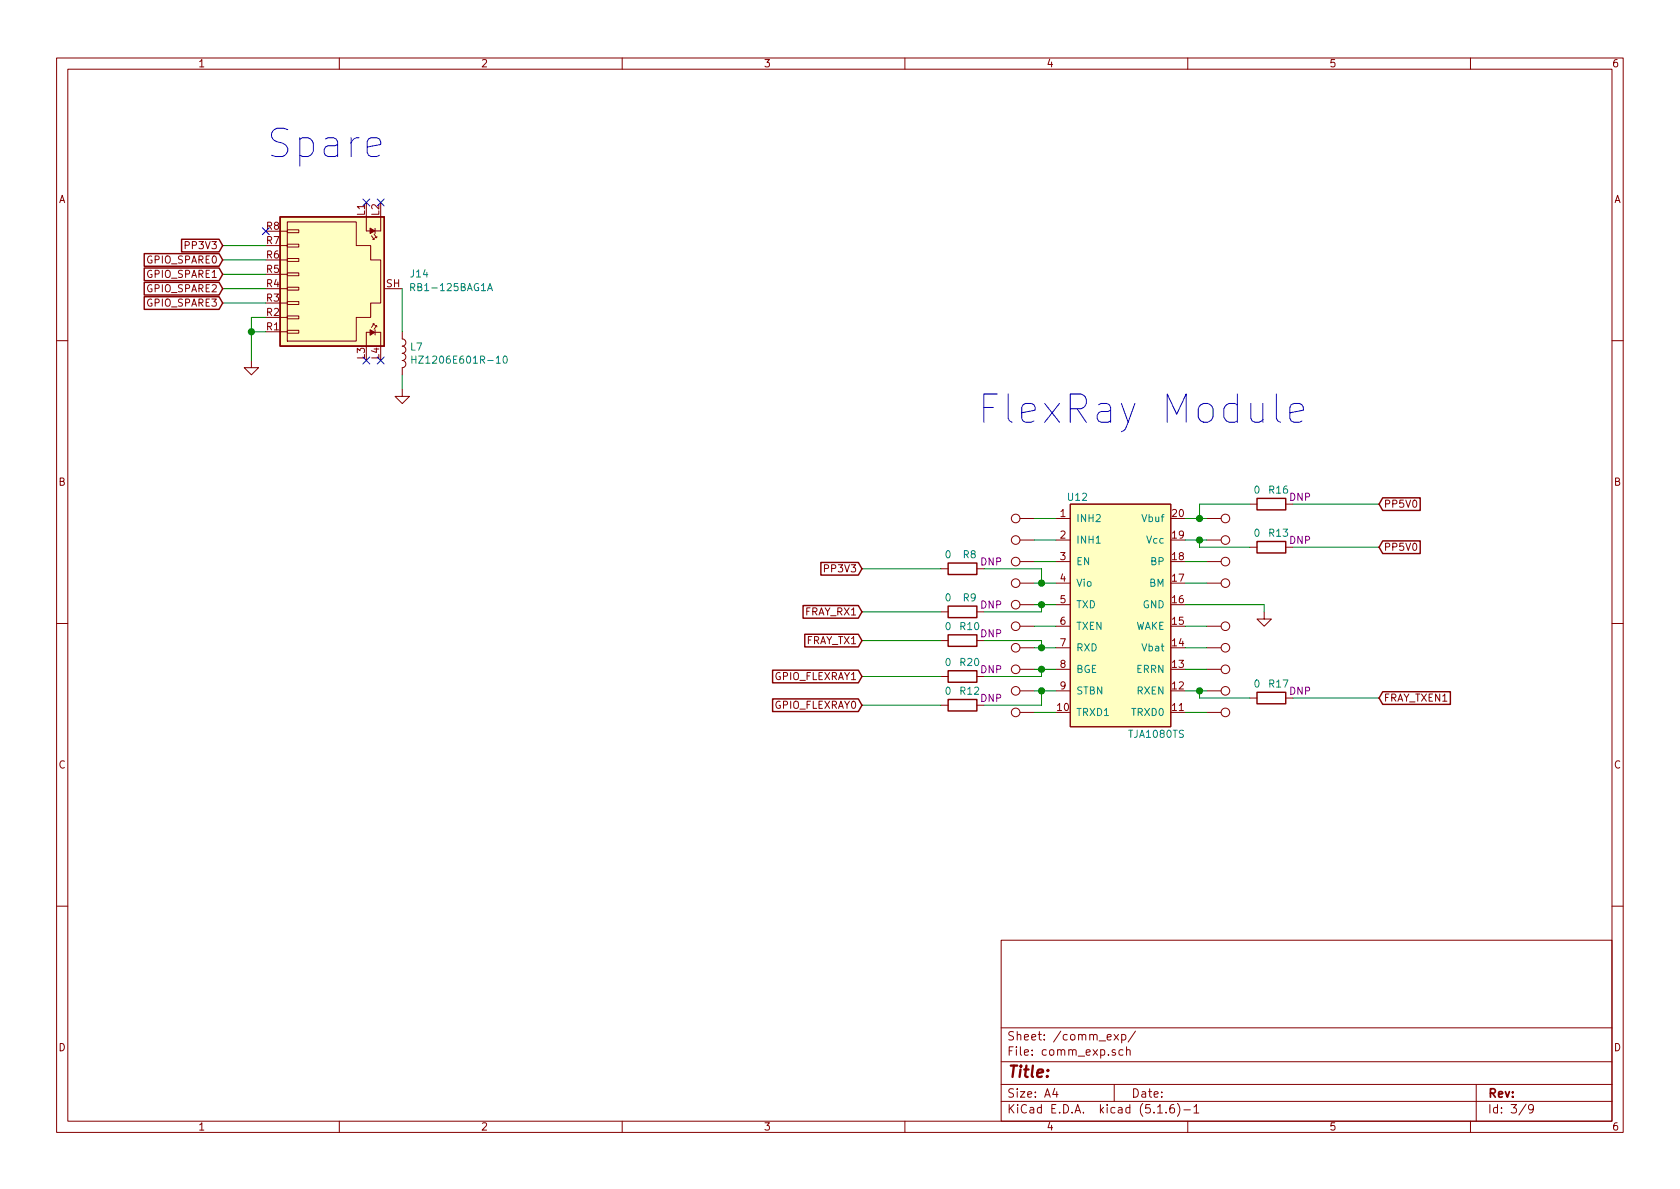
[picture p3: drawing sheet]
<svg xmlns="http://www.w3.org/2000/svg" width="297mm" height="210mm" viewBox="0 0 297 210" stroke-linecap="round" stroke-linejoin="round" font-family="sans-serif">
<g fill="none" stroke="#840000" stroke-width=".18">
<path d="M10 10.3h277v189.9h-277zM12 12.2h273v186.1h-273zM60 10.3v1.9M110 10.3v1.9M160 10.3v1.9M210 10.3v1.9M260 10.3v1.9M50.8 39.2h12.2v4.2h2.5v2.6h1.8v7.6h-1.8v2.5h-2.5v4.2h-12.2zM64.8 35.8v2.5M64.8 38.4v2.4h.6M67.3 38.4v2.4h-.9M49.5 58.7h1.3"/>
<path d="M49.5 56.1h1.3M49.5 53.6h1.3M49.5 51h1.3M49.5 48.5h1.3M49.5 46h1.3M49.5 43.4h1.3M49.5 40.9h1.3M50.8 58.4h2v.5h-2zM50.8 55.9h2v.5h-2zM50.8 53.3h2v.5h-2zM50.8 50.8h2v.5h-2zM50.8 48.3h2v.5h-2z"/>
<path d="M50.8 45.7h2v.5h-2zM50.8 43.2h2v.5h-2zM50.8 40.6h2v.5h-2zM65.4 58.8h-.6v2.4M65.7 41.7l.4 .7-.2-.1M65.9 57.3l.2-.1-.4 .7M66.1 41.4l.5 .7-.3-.1M66.1 57.3l.1 .2M66.2 42.1l-.1 .2M66.3 40.4v.9M66.3 58.3v.9M66.3 57.6h.3l-.5 .6"/>
<path d="M66.4 58.8h.9v2.4M66.6 57.6v.2M66.6 41.8v.2M67.9 51h3.2M71.1 58.7v1.2a.63 .63 0 0 1 .7 .7 .63 .63 0 0 1-.7 .6 .63 .63 0 0 1 .7 .6 .63 .63 0 0 1-.7 .7 .63 .63 0 0 1 .7 .6 .63 .63 0 0 1-.7 .6 .63 .63 0 0 1 .7 .7 .63 .63 0 0 1-.7 .6v1.3M10 60.2h2M44.4 63.7v1.3h1.3l-1.3 1.3-1.2-1.3h1.2M71.1 68.8v1.3h1.3l-1.3 1.3-1.3-1.3h1.3M285 60.2h2M180.3 95.5h2.6M180.3 99.3h2.6M180.3 91.7h2.6"/>
<path d="M186.7 95.5h2.5M186.7 99.3h2.5M186.7 91.7h2.5M189.2 89.1h17.8v39.4h-17.8zM213.4 95.5h2.5M213.4 99.3h2.5M213.4 91.7h2.5M221 89.1h1.2M221 96.8h1.2M227.3 89.1h1.3M227.3 96.8h1.3M10 110.3h2"/>
<path d="M166.4 100.6h1.2M166.4 108.2h1.2M166.4 119.6h1.2M166.4 113.3h1.2M172.7 100.6h1.3M172.7 108.2h1.3M172.7 119.6h1.3M172.7 113.3h1.3M180.3 118.4h2.6M180.3 103.1h2.6M180.3 110.7h2.6M180.3 114.5h2.6"/>
<path d="M180.3 106.9h2.6M186.7 118.4h2.5M186.7 103.1h2.5M186.7 110.7h2.5M186.7 114.5h2.5M186.7 106.9h2.5M213.4 118.4h2.5M213.4 103.1h2.5M213.4 110.7h2.5M213.4 114.5h2.5M223.5 108.2v1.3h1.3l-1.3 1.2-1.3-1.2h1.3M285 110.3h2"/>
<path d="M166.4 124.7h1.2M172.7 124.7h1.3M180.3 122.2h2.6M180.3 126h2.6M186.7 122.2h2.5M213.4 122.2h2.5M213.4 126h2.5M221 123.4h1.2M227.3 123.4h1.3M10 160.2h2M177 166.3h108v32h-108zM285 160.2h2"/>
<path d="M60 198.3v1.9M110 198.3v1.9M160 198.3v1.9M177 194.8h108M177 191.8h108M177 187.8h108M177 181.8h108M186.5 192.5l-.4 1h1M186.8 193v1M197 182.9l.8 1M197 191.8v3M197.2 185.7l-.4-.1-.2 .2 .1 .2 .5 .2v.3h-.6"/>
<path d="M197.8 182.9l-.8 1M198.3 183l.5-.1 .3 .3-.1 .6-.2 .1-.5-.1M198.3 182.9v1.5M198.6 185.7l-.5-.1-.3 .3 .2 .6h.6M199.2 185.7l.2-.1 .4 .1v.9M199.2 185.1v1.5M200.8 182.3l-1.3 2M204.7 196.8h.8M206.2 196.7v.1M207.5 195.3a.59 .59 0 0 0-.7 .7v.5l.2 .2 .4 .1 .2-.1 .1-.5-.2-.2-.4-.1-.3 .3M208.2 195.1a1.71 1.71 0 0 1 0 2.3M209.3 196.3h1.2"/>
<path d="M210 198.3v1.9M211.1 195.8l.4-.5v1.5M211.1 196.8h.9M260 198.3v1.9M261 191.8v6.5M269.8 195.2l-1.2 2M271.1 196l-.3 .3-.4-.1-.1-.2v-.4l.1-.2 .4-.1 .2 .2a1.19 1.19 0 0 1-.2 1.2l-.4 .1"/>
<circle cx="179.6" cy="91.7" r=".76"/>
<circle cx="179.6" cy="99.3" r=".76"/>
<circle cx="179.6" cy="95.5" r=".76"/>
<circle cx="216.7" cy="95.5" r=".76"/>
<circle cx="216.7" cy="99.3" r=".76"/>
<circle cx="216.7" cy="91.7" r=".76"/>
<circle cx="179.6" cy="110.7" r=".76"/>
<circle cx="179.6" cy="103.1" r=".76"/>
<circle cx="179.6" cy="114.5" r=".76"/>
<circle cx="179.6" cy="106.9" r=".76"/>
<circle cx="179.6" cy="118.4" r=".76"/>
<circle cx="216.7" cy="103.1" r=".76"/>
<circle cx="216.7" cy="114.5" r=".76"/>
<circle cx="216.7" cy="118.4" r=".76"/>
<circle cx="216.7" cy="110.7" r=".76"/>
<circle cx="179.6" cy="126" r=".76"/>
<circle cx="179.6" cy="122.2" r=".76"/>
<circle cx="216.7" cy="126" r=".76"/>
<circle cx="216.7" cy="122.2" r=".76"/>
</g>
<g fill="none" stroke="#840000" stroke-width=".25">
<path d="M49.5 38.3h18.4v22.9h-18.4zM25.5 44.9h13.2l.7 1.1-.7 1.1h-13.2zM25.5 49.9h13.2l.7 1.1-.7 1.2h-13.2zM25.5 47.4h13.2l.7 1.1-.7 1.1h-13.2zM25.5 52.5h13.2l.7 1.1-.7 1.1h-13.2zM32.1 42.3h6.6l.7 1.1-.7 1.1h-6.6zM145.1 99.5h6.7l.6 1.1-.6 1.1h-6.7zM167.6 99.6h5.1v2h-5.1zM222.2 88.1h5.1v2.1h-5.1zM222.2 95.8h5.1v2h-5.1zM244.5 88h6.6v2.3h-6.6l-.7-1.2zM244.5 95.7h6.6v2.2h-6.6l-.7-1.1z"/>
<path d="M136.6 118.5h15.2l.6 1.1-.6 1.1h-15.2zM142 107.1h9.8l.6 1.1-.6 1.1h-9.8zM142.3 112.2h9.5l.6 1.1-.6 1.1h-9.5zM167.6 107.2h5.1v2h-5.1zM167.6 118.6h5.1v2h-5.1zM167.6 112.3h5.1v2h-5.1zM136.6 123.6h15.2l.6 1.1-.6 1.1h-15.2zM167.6 123.7h5.1v2h-5.1zM222.2 122.4h5.1v2.1h-5.1zM244.5 122.3h11.9v2.3h-11.9l-.7-1.2z"/>
</g>
<g fill="#ffffc2" stroke="#ffffc2" stroke-width=".18">
<path d="M49.5 38.3h18.4v22.9h-18.4z"/>
<path d="M189.2 89.1h17.8v39.4h-17.8z"/>
</g>
<g fill="#840000" stroke="#840000" stroke-width=".18">
<path d="M65.4 58.3l.9 .5-.9 .5z"/>
<path d="M65.4 40.3l.9 .5-.9 .5z"/>
</g>
<path d="M72.6 50.8l.7-.1v-.4l-.2-.2h-.5v1.3M86.2 51.4l.4-1.3 .5 1.3M86.3 51h.6M72.8 63v1.2M72.8 63.6h.7M73.5 63v1.2M89.1 63.1l.2-.1a.67 .67 0 0 1 .4 .6 .67 .67 0 0 1-.4 .6l-.3-.5z" fill="none" stroke="#008484" stroke-width=".18"/>
<g fill="none" stroke="#008400" stroke-width=".18">
<path d="M39.4 43.4h7.6M39.4 46h7.6M39.4 48.5h7.6M39.4 51h7.6M39.4 53.6h7.6M44.4 58.7h2.6M47 56.1h-2.6v7.6M71.1 51v7.7M71.1 66.3v2.5M182.9 91.7h3.8M182.9 99.3h3.8M182.9 95.5h3.8"/>
<path d="M209.5 91.7h3.9M209.5 99.3h3.9M209.5 95.5h3.9M212.1 95.5v1.3h8.9M221 89.1h-8.9v2.6M228.6 89.1h15.2M228.6 96.8h15.2M152.4 119.6h14M152.4 113.3h14M152.4 108.2h14M152.4 100.6h14M174 100.6h10.1v2.5"/>
<path d="M174 113.3h10.1v1.2M182.9 103.1h3.8M182.9 110.7h3.8M182.9 118.4h3.8M182.9 106.9h3.8M182.9 114.5h3.8M184.1 118.4v1.2h-10.1M184.1 106.9v1.3h-10.1M209.5 103.1h3.9M209.5 110.7h3.9M209.5 118.4h3.9M209.5 106.9h14v1.3"/>
<path d="M209.5 114.5h3.9M152.4 124.7h14M182.9 126h3.8M182.9 122.2h3.8M184.1 122.2v2.5h-10.1M209.5 126h3.9M209.5 122.2h3.9M212.1 122.2v1.2h8.9M228.6 123.4h15.2"/>
</g>
<path d="M225.7 69.7v4.3l.2 .4 .5 .3M228.1 73l2.4-.5v-.4l-.3-.5-.5-.3h-.9l-.5 .3-.2 .5v1.9l.2 .4 .5 .3h.9l.5-.3" fill="none" stroke="#0000c2" stroke-width=".18"/>
<g fill="#008400" stroke="#008400" stroke-width=".25">
<circle cx="184.2" cy="122.2" r=".51"/>
<circle cx="184.2" cy="118.4" r=".51"/>
<circle cx="184.2" cy="114.5" r=".51"/>
<circle cx="184.2" cy="106.9" r=".51"/>
<circle cx="184.2" cy="103.1" r=".51"/>
<circle cx="212.1" cy="122.2" r=".51"/>
<circle cx="212.1" cy="95.5" r=".51"/>
<circle cx="212.1" cy="91.7" r=".51"/>
<circle cx="44.5" cy="58.7" r=".51"/>
</g>
<path d="M64.2 35.2l1.2 1.2M65.4 35.2l-1.2 1.2M66.7 35.2l1.2 1.2M67.9 35.2l-1.2 1.2M46.4 40.3l1.2 1.2M47.6 40.3l-1.2 1.2M64.2 63.1l1.2 1.3M65.4 63.1l-1.2 1.3M66.7 63.1l1.2 1.3M67.9 63.1l-1.2 1.3" fill="none" stroke="#000084" stroke-width=".18"/>
<g font-size="7" fill="#0000c2">
<text x="47" y="27.9">Spare</text>
<text x="172.7" y="74.9">FlexRay Module</text>
</g>
<text font-size="2.8" fill="#840000" x="178" y="190.5">Title:</text>
<g font-size="2.1" fill="#840000">
<text x="178" y="184">Sheet: /comm_exp/</text>
<text x="178" y="186.7">File: comm_exp.sch</text>
<text x="178" y="196.9">KiCad E.D.A. kicad (5.1.6)-1</text>
<text x="178" y="194.1">Size: A4</text>
<text x="200" y="194.1">Date:</text>
<text x="263" y="194.1">Rev:</text>
<text x="263" y="196.9">Id: 3/9</text>
</g>
<g font-size="1.8" fill="#840000">
<text x="35" y="11.9">1</text>
<text x="85" y="11.9">2</text>
<text x="135" y="11.9">3</text>
<text x="185" y="11.9">4</text>
<text x="235" y="11.9">5</text>
<text x="285" y="11.9">6</text>
<text x="10.4" y="35.9">A</text>
<text x="285.4" y="35.9">A</text>
<text x="47.1" y="40.6">R8</text>
<text x="64.5" y="38.1" transform="rotate(-90 64.5 38.1)">L1</text>
<text x="67.1" y="38.1" transform="rotate(-90 67.1 38.1)">L2</text>
<text x="26.1" y="46.6">GPIO_SPARE0</text>
<text x="33.1" y="44.1">PP3V3</text>
<text x="47.1" y="45.7">R6</text>
<text x="47.1" y="43.2">R7</text>
<text x="26.1" y="51.7">GPIO_SPARE2</text>
<text x="26.1" y="49.1">GPIO_SPARE1</text>
<text x="47.1" y="53.3">R3</text>
<text x="47.1" y="50.8">R4</text>
<text x="47.1" y="48.3">R5</text>
<text x="68.3" y="50.8">SH</text>
<text x="26.1" y="54.2">GPIO_SPARE3</text>
<text x="47.1" y="58.4">R1</text>
<text x="47.1" y="55.9">R2</text>
<text x="64.5" y="63.5" transform="rotate(-90 64.5 63.5)">L3</text>
<text x="67.1" y="63.5" transform="rotate(-90 67.1 63.5)">L4</text>
<text x="10.4" y="85.9">B</text>
<text x="244.6" y="89.8">PP5V0</text>
<text x="285.4" y="85.9">B</text>
<text x="187.5" y="91.4">1</text>
<text x="187.5" y="95.2">2</text>
<text x="207.3" y="95.2">19</text>
<text x="207.3" y="91.4">20</text>
<text x="146.1" y="101.2">PP3V3</text>
<text x="187.5" y="99.1">3</text>
<text x="207.3" y="99.1">18</text>
<text x="244.6" y="97.4">PP5V0</text>
<text x="187.5" y="102.9">4</text>
<text x="187.5" y="106.7">5</text>
<text x="207.3" y="106.7">16</text>
<text x="207.3" y="102.9">17</text>
<text x="142.4" y="108.8">FRAY_RX1</text>
<text x="142.6" y="113.9">FRAY_TX1</text>
<text x="187.5" y="110.5">6</text>
<text x="207.3" y="110.5">15</text>
<text x="187.5" y="114.3">7</text>
<text x="187.5" y="118.1">8</text>
<text x="207.3" y="118.1">13</text>
<text x="207.3" y="114.3">14</text>
<text x="137" y="125.3">GPIO_FLEXRAY0</text>
<text x="137" y="120.3">GPIO_FLEXRAY1</text>
<text x="187" y="125.7">10</text>
<text x="187.5" y="121.9">9</text>
<text x="207.3" y="125.7">11</text>
<text x="207.3" y="121.9">12</text>
<text x="244.6" y="124.1">FRAY_TXEN1</text>
<text x="10.4" y="135.9">C</text>
<text x="285.4" y="135.9">C</text>
<text x="10.4" y="185.9">D</text>
<text x="285.4" y="185.9">D</text>
<text x="35" y="199.9">1</text>
<text x="85" y="199.9">2</text>
<text x="135" y="199.9">3</text>
<text x="185" y="199.9">4</text>
<text x="235" y="199.9">5</text>
<text x="285" y="199.9">6</text>
</g>
<g font-size="1.8" fill="#008484">
<text x="72.7" y="49.1">J14</text>
<text x="73.1" y="51.5">RB1-125BAG1A</text>
<text x="72.6" y="62">L7</text>
<text x="74.1" y="64.3">HZ1206E601R-10</text>
<text x="188.9" y="88.6">U12</text>
<text x="221.8" y="87.3">0</text>
<text x="224.4" y="87.3">R16</text>
<text x="190.2" y="92.3">INH2</text>
<text x="202.1" y="92.3">Vbuf</text>
<text x="221.8" y="94.9">0</text>
<text x="224.4" y="94.9">R13</text>
<text x="167.2" y="98.7">0</text>
<text x="170.3" y="98.7">R8</text>
<text x="190.2" y="96.1">INH1</text>
<text x="190.2" y="99.9">EN</text>
<text x="202.8" y="96.1">Vcc</text>
<text x="203.5" y="99.9">BP</text>
<text x="167.2" y="106.3">0</text>
<text x="170.3" y="106.3">R9</text>
<text x="190.2" y="103.8">Vio</text>
<text x="190.2" y="107.6">TXD</text>
<text x="202.1" y="107.6">GND</text>
<text x="203.3" y="103.8">BM</text>
<text x="167.2" y="111.4">0</text>
<text x="169.8" y="111.4">R10</text>
<text x="190.2" y="111.4">TXEN</text>
<text x="200.6" y="111.4">WAKE</text>
<text x="167.2" y="117.8">0</text>
<text x="169.8" y="117.8">R20</text>
<text x="190.2" y="115.2">RXD</text>
<text x="190.2" y="119">BGE</text>
<text x="201" y="119">ERRN</text>
<text x="202.2" y="115.2">Vbat</text>
<text x="167.2" y="122.9">0</text>
<text x="169.8" y="122.9">R12</text>
<text x="190.2" y="122.8">STBN</text>
<text x="201.1" y="122.8">RXEN</text>
<text x="221.8" y="121.6">0</text>
<text x="224.4" y="121.6">R17</text>
<text x="190.2" y="126.6">TRXD1</text>
<text x="199.7" y="130.5">TJA1080TS</text>
<text x="200.2" y="126.6">TRXD0</text>
</g>
<g font-size="1.8" fill="#840084">
<text x="228" y="88.6">DNP</text>
<text x="173.4" y="100">DNP</text>
<text x="228" y="96.2">DNP</text>
<text x="173.4" y="107.6">DNP</text>
<text x="173.4" y="112.7">DNP</text>
<text x="173.4" y="119">DNP</text>
<text x="173.4" y="124.1">DNP</text>
<text x="228" y="122.9">DNP</text>
</g>
</svg>
